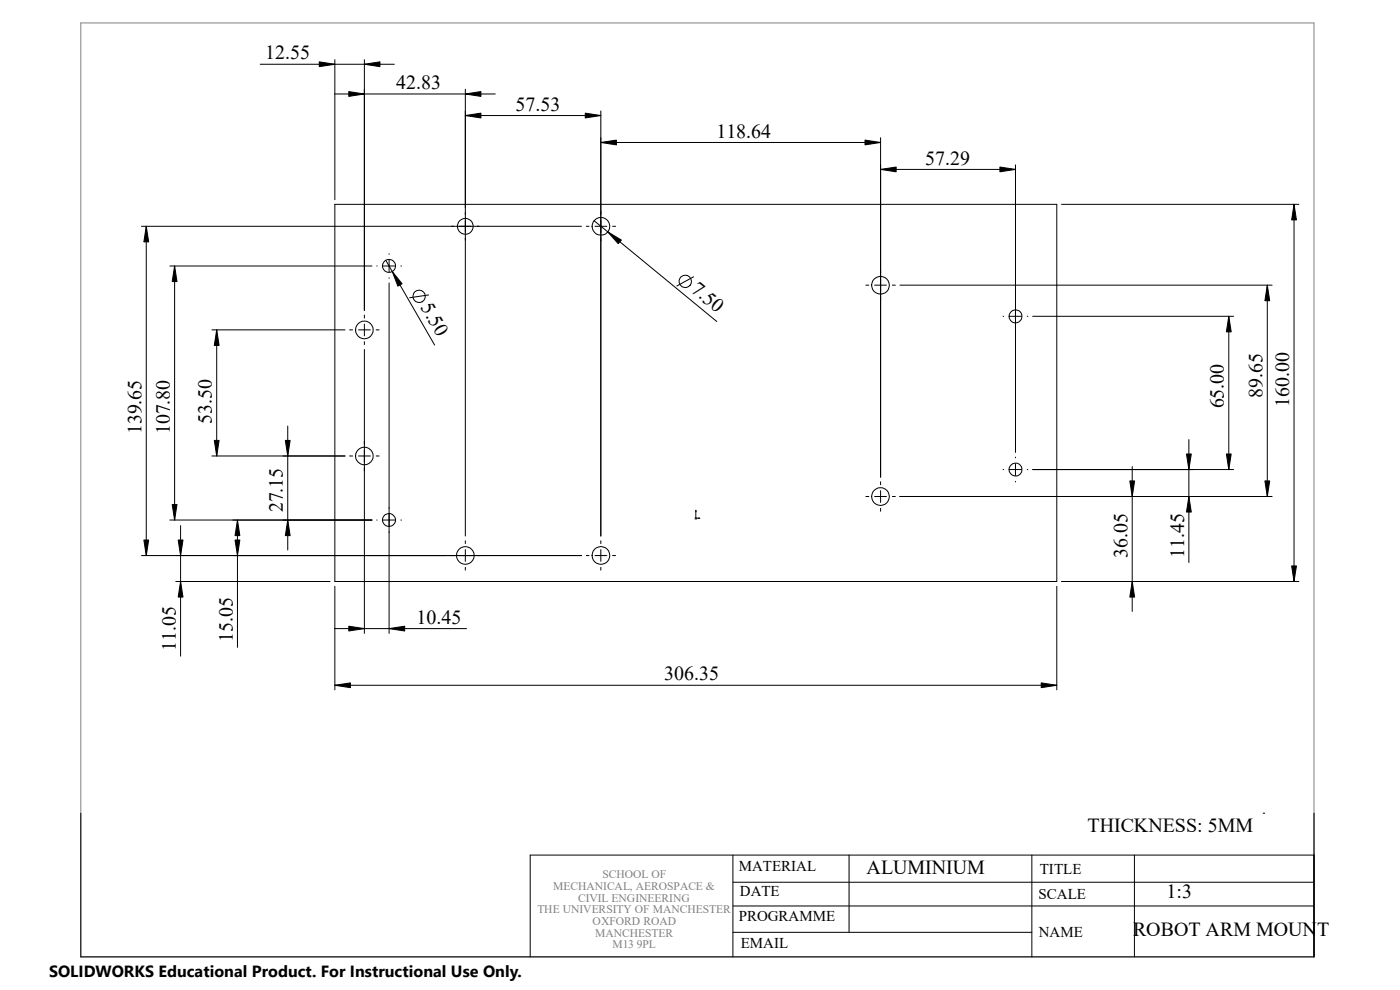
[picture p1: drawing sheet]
<svg xmlns="http://www.w3.org/2000/svg" width="297mm" height="210mm" viewBox="0 0 297 210" stroke-linecap="round" stroke-linejoin="round" font-family="sans-serif">
<path d="M17.1 4.9h261.7v198.1h-261.7z" fill="none" stroke="#808080" stroke-width=".21"/>
<g fill="none" stroke="#000" stroke-width=".21">
<path d="M55.2 13.6h28.5M71 19.9h34.1M71 12.7v29.7M77.3 12.7v53.2M98.7 18.9v94.8M98.7 24.5h28.8M127.5 23.5v90.2M127.5 30.2h59.3M186.8 29.2v72M186.8 35.9h28.6M215.4 35v61M30 48h93.4"/>
<path d="M31 48v69.9M36 56.4h42.9M37 56.4v53.9M71 43.3h153.2v80.1h-153.2zM79.9 56.4h.1M81.3 56.4h2.5M81.8 55.2l10.4 18M82.5 53.8v.1M82.5 55.2v2.5M82.5 58.9v.2M85 56.4h.2M124.4 48h.6"/>
<path d="M126 46.8l26.1 21.4M126.2 48h2.5M130 48h.6M147.2 58.7l-3.6 2M225.2 43.3h50.3M274.5 43.3v80.1M45 70h28.2M46 70v26.7M74.2 70h.6M76.1 70h2.5M77.3 66.8v.7M77.3 68.7v2.5"/>
<path d="M77.3 72.5v.6M77.3 74.1v60.3M79.8 70h.6M82.5 60v74.4M90.9 62.6l-4 .6M183.7 60.5h.6M185.5 60.5h2.5M189.3 60.5h.6M190.9 60.5h79M212.8 67.1h.1M214.2 67.1h2.5M217.9 67.1h.2"/>
<path d="M219.1 67.1h42.6M260.7 67.1v32.5M268.9 60.5v44.8M45 96.7h28.2M61 90.4v26.3M74.2 96.7h.6M76.1 96.7h2.5M79.8 96.7h.6M212.8 99.6h.1M214.2 99.6h2.5M215.4 97v.1M215.4 98.4v2.5"/>
<path d="M217.9 99.6h.2M219.1 99.6h42.6M240.2 99v30.7M252.2 93.3v26M30 117.9h93.4M36 110.3h42.9M38.3 111.5v27.7M50.4 110.3v27M79.9 110.3h.1M81.3 110.3h2.5M85 110.3h.2M98.7 114.7v.6"/>
<path d="M98.7 116.6v2.5M124.4 117.9h.6M126.2 117.9h2.5M127.5 114.7v.6M127.5 116.6v2.5M130 117.9h.6M183.7 105.3h.6M185.5 105.3h2.5M186.8 102.2v.6M186.8 104.1v2.5M186.8 107.8v.7M189.3 105.3h.6"/>
<path d="M190.9 105.3h79M215.4 102.1v.1M37.3 123.4h32.7M71 133.3h28M71 124.4v21.9M98.7 120.4v.5M127.5 120.4v.5M224.2 124.4v21.9M225.2 123.4h50.3M71 145.4h153.2M17.1 172.5v30.5h261.7v-30.5M268 172.5h.3"/>
<path d="M155.5 197.8h63.4M155.5 192.2h123.3M155.5 187.2h123.3M155.5 181.4v21.6M180.1 181.4v16.4M218.9 181.4v21.6M240.7 181.4v21.6M278.8 181.4h-166.3v21.6"/>
<circle cx="82.5" cy="56.4" r="1.39"/>
<circle cx="98.7" cy="48" r="1.69"/>
<circle cx="127.5" cy="48" r="1.89"/>
<circle cx="145.4" cy="59.7" r="1.32"/>
<circle cx="77.3" cy="70" r="1.87"/>
<circle cx="88.9" cy="62.9" r="1.31"/>
<circle cx="186.8" cy="60.5" r="1.89"/>
<circle cx="215.5" cy="67.1" r="1.38"/>
<circle cx="77.3" cy="96.7" r="1.86"/>
<circle cx="215.5" cy="99.6" r="1.38"/>
<circle cx="82.5" cy="110.3" r="1.38"/>
<circle cx="98.7" cy="117.8" r="1.87"/>
<circle cx="127.5" cy="117.8" r="1.89"/>
<circle cx="186.8" cy="105.3" r="1.89"/>
</g>
<g fill="#00f" stroke="#00f" stroke-width=".21">
<path d="M148.1 109.9h.4l-.4 .1z"/>
<path d="M147.6 108.2l.1 .4h-.2z"/>
</g>
<path d="M147.5 109.9h1M147.5 109.8l.3 .3M147.6 108.2v1.9M147.7 109.8l-.3 .3" fill="none" stroke="#00f" stroke-width=".21"/>
<g fill="#000" stroke="#000" stroke-width=".21">
<path d="M67.7 13.1l3.3 .5-3.3 .5zM77.3 13.6l3.3-.5v1zM74 19.4l3.3 .5-3.3 .5zM98.7 19.9l3.3-.5v1zM98.7 24.5l3.3-.5v1zM124.2 24l3.3 .5-3.3 .5zM127.5 30.2l3.3-.5v1zM183.5 29.7l3.3 .5-3.3 .5zM186.8 35.9l3.3-.5v1zM212.1 35.4l3.3 .5-3.3 .5zM31 48l.5 3.3h-1zM37 56.4l.5 3.3h-1z"/>
<path d="M83.2 57.6l2.1 2.6-.9 .5zM128.9 49.2l2.9 1.7-.7 .8zM274.5 43.3l.5 3.4h-1zM46 70l.5 3.3h-1zM260.7 67.1l.5 3.3h-1zM268.9 60.5l.5 3.3h-1zM45.5 93.4h1l-.5 3.3zM60.5 93.4h1.1l-.6 3.3zM251.7 96.3h1l-.5 3.3zM260.2 96.3h1l-.5 3.3zM30.5 114.6h1l-.5 3.3zM36.5 107h1l-.5 3.3z"/>
<path d="M37.8 114.6h1l-.5 3.3zM49.9 114.6h1l-.5 3.3zM50.4 110.3l.5 3.3h-1zM61 110.3l.6 3.3h-1.1zM239.7 102h1l-.5 3.3zM252.2 105.3l.5 3.3h-1zM268.4 102h1l-.5 3.3zM38.3 123.4l.5 3.3h-1zM74 132.8l3.3 .5-3.3 .6zM82.5 133.3l3.4-.5v1.1zM240.2 123.4l.5 3.3h-1zM274 120.1h1l-.5 3.3z"/>
<path d="M71 145.4l3.3-.5v1zM220.9 144.9l3.3 .5-3.3 .5z"/>
</g>
<path d="M10.4 203.6h100.4v6.4h-100.4z" fill="#fff"/>
<g font-size="4.2">
<text x="56.3" y="12.6">12.55</text>
<text x="84.1" y="18.9">42.83</text>
<text x="109.3" y="23.5">57.53</text>
<text x="152" y="29.2">118.64</text>
<text x="196.3" y="34.9">57.29</text>
<text x="89.2" y="65.2" transform="rotate(60 89.2 65.2)">5.50</text>
<text x="146.4" y="61.8" transform="rotate(39 146.4 61.8)">7.50</text>
<text x="45" y="90" transform="rotate(-90 45 90)">53.50</text>
<text x="259.7" y="86.7" transform="rotate(-90 259.7 86.7)">65.00</text>
<text x="267.8" y="84.4" transform="rotate(-90 267.8 84.4)">89.65</text>
<text x="273.5" y="86.4" transform="rotate(-90 273.5 86.4)">160.00</text>
<text x="30" y="92.2" transform="rotate(-90 30 92.2)">139.65</text>
<text x="36" y="92.2" transform="rotate(-90 36 92.2)">107.80</text>
<text x="60" y="108.7" transform="rotate(-90 60 108.7)">27.15</text>
<text x="239.2" y="118.3" transform="rotate(-90 239.2 118.3)">36.05</text>
<text x="251.2" y="118.3" transform="rotate(-90 251.2 118.3)">11.45</text>
<text x="49.4" y="136.3" transform="rotate(-90 49.4 136.3)">15.05</text>
<text x="88.4" y="132.3">10.45</text>
<text x="37.3" y="138.1" transform="rotate(-90 37.3 138.1)">11.05</text>
<text x="140.9" y="144.4">306.35</text>
<text x="230.7" y="176.5">THICKNESS: 5MM</text>
<text x="183.9" y="185.5">ALUMINIUM</text>
<text x="247.5" y="190.5">1:3</text>
<text x="240.4" y="198.5">ROBOT ARM MOUNT</text>
</g>
<text font-size="3.4" x="10.4" y="207.3">SOLIDWORKS Educational Product. For Instructional Use Only.</text>
<g font-size="3.2">
<text x="156.7" y="184.7">MATERIAL</text>
<text x="220.6" y="185.5">TITLE</text>
<text x="157" y="190.1">DATE</text>
<text x="220.3" y="190.7">SCALE</text>
<text x="156.7" y="195.3">PROGRAMME</text>
<text x="157.1" y="201.1">EMAIL</text>
<text x="220.4" y="198.7">NAME</text>
</g>
<g font-size="2.5" fill="#808080">
<text x="117.3" y="188.8">MECHANICAL, AEROSPACE &amp;</text>
<text x="122.6" y="191.3">CIVIL ENGINEERING</text>
<text x="127.8" y="186.3">SCHOOL OF</text>
<text x="114" y="193.7">THE UNIVERSITY OF MANCHESTER</text>
<text x="125.7" y="196.2">OXFORD ROAD</text>
<text x="126.2" y="198.7">MANCHESTER</text>
<text x="129.9" y="201.1">M13 9PL</text>
</g>
</svg>
